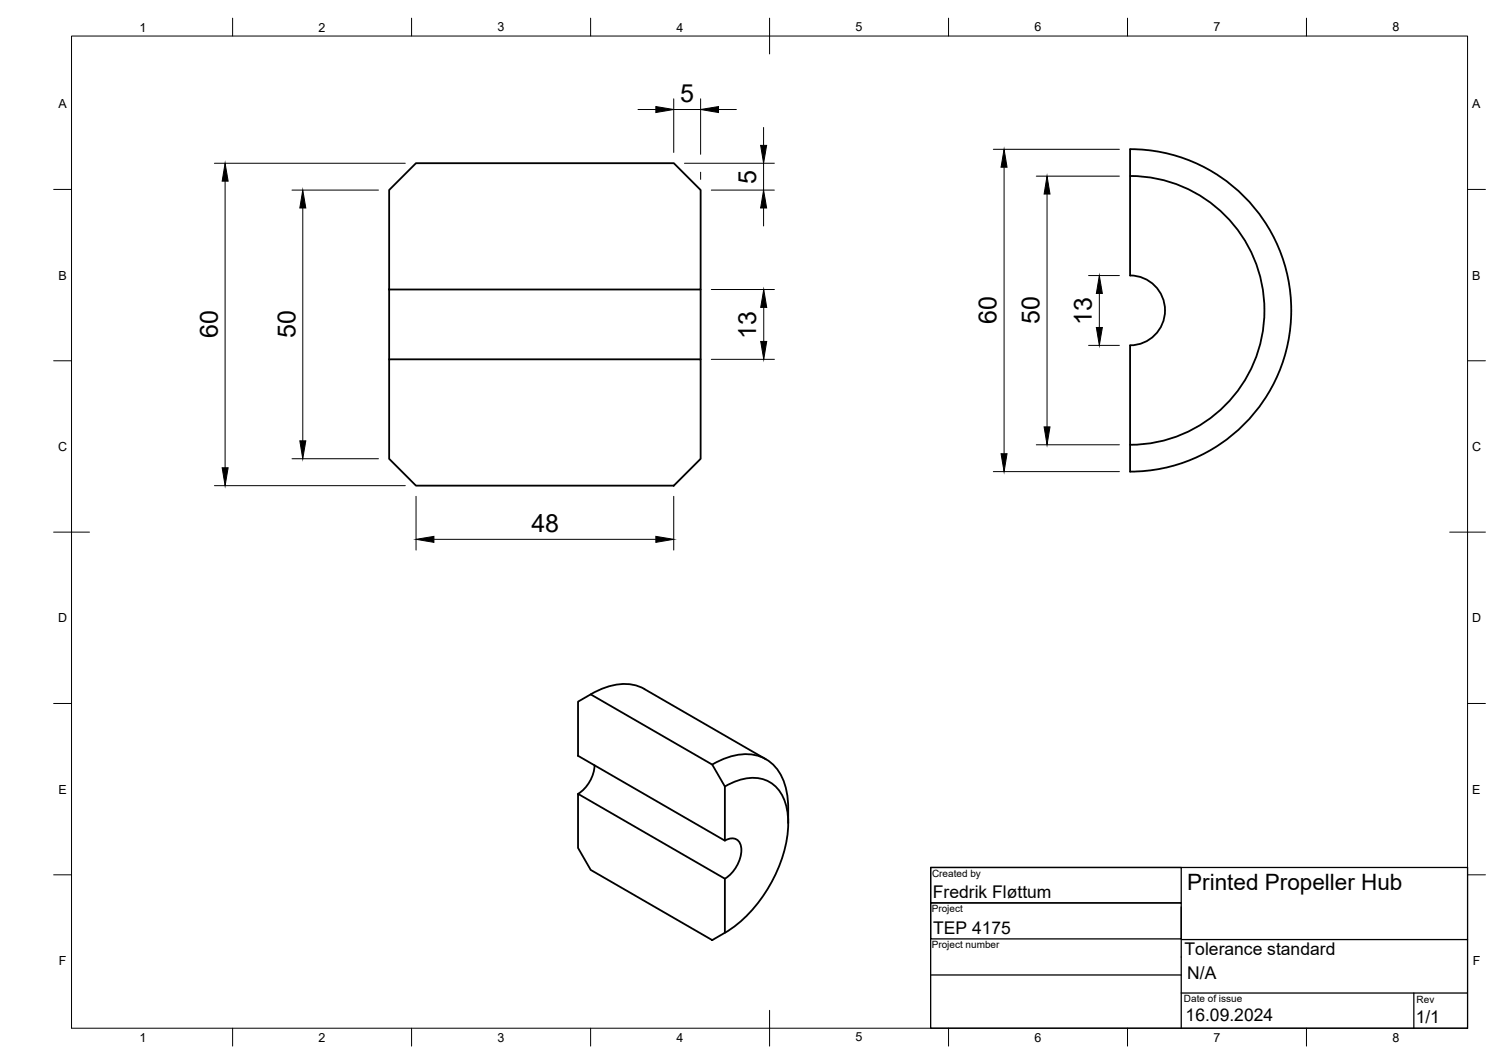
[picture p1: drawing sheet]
<svg xmlns="http://www.w3.org/2000/svg" width="420mm" height="297mm" viewBox="0 0 420 297" stroke-linecap="round" stroke-linejoin="round" font-family="sans-serif">
<!-- layer: Visible -->
<g fill="none" stroke="#000" stroke-width=".51">
<path d="M315.7 41.7v35.2a9.7 9.7 0 0 1 9.8 9.8 9.7 9.7 0 0 1-9.8 9.7M315.7 41.6a45 45 0 0 1 45 45.1 45 45 0 0 1-45 45M315.7 49.1a37.5 37.5 0 0 1 37.5 37.6 37.5 37.5 0 0 1-37.5 37.5M108.7 80.8h87v-27.7l-7.5-7.5h-72l-7.5 7.5v47.2M195.7 80.8v19.5M315.7 96.4v35.3M108.7 100.3h87v27.8l-7.5 7.5h-72l-7.5-7.5zM161.5 195.9l3.5-2 34 19.6 3.5 6.1v15.1l-41-23.7zM165 193.8a15.7 15.7 0 0 1 14.1-1.9l34.9 20.1M166.1 213.6a10.2 10.2 0 0 1-4.6 8M199 213.4a16.3 16.3 0 0 1 13.1-2.3 11.7 11.7 0 0 1 7.4 8.8l.6 3.7 .1 2.1M202.5 219.6a12.8 12.8 0 0 1 11.9-1.6 11.2 11.2 0 0 1 5.7 9.9 36.5 36.5 0 0 1-7.8 23.5l-1.3 1.6a32.1 32.1 0 0 1-8.5 7.4"/>
<path d="M161.5 221.6l41 23.7v15.1l-3.5 2.1-34-19.6-3.5-6.2zM202.5 234.7a2.81 2.81 0 0 1 3.3-.3 2.81 2.81 0 0 1 1.3 2.9 10.2 10.2 0 0 1-4.6 8M220.2 225.7v4.1"/>
</g>
<!-- layer: Border -->
<g fill="none" stroke="#000" stroke-width=".28">
<path d="M20 10.1h390v276.9h-390zM65 5.1v5M115 5.1v5M165 5.1v5M215 5.1v10M265 5.1v5M315 5.1v5M365 5.1v5M15 52.9h5M410 52.9h5M15 100.7h5M410 100.7h5"/>
<path d="M15 148.6h10M405 148.6h10M15 196.4h5M410 196.4h5M15 244.2h5M410 244.2h5M65 287v5M115 287v5M165 287v5M215 282.1v9.9M265 287v5M315 287v5"/>
<path d="M365 287v5"/>
</g>
<!-- layer: TitleBlock -->
<path d="M260 242.2h150v44.8h-150zM260 242.2h70v9.9h-70zM260 252.1h70v10h-70zM330 253.2v33.8M260 272.2h70M330 262.3h80M330 277.2h79.9M395 277.2v9.8" fill="none" stroke="#000" stroke-width=".36"/>
<!-- layer: FD_Dimensions -->
<g fill="none" stroke="#000" stroke-width=".28">
<path d="M178.2 30.6h5M188.2 27.6v15M188.2 30.6h7.5M195.7 27.6v15.5M200.7 30.6h5M213.3 35.6v5M59.9 45.6h53.3M62.9 50.6v80M81.6 53.1h24.1M84.6 58.1v65M191.2 45.6h25.1M195.7 48.1v2"/>
<path d="M198.7 53.1h17.6M213.3 45.6v7.5M213.3 58.1v5M277.5 41.7h35.2M280.5 46.7v80M289.5 49.2h23.2M292.5 54.2v65M304.1 76.9h8.6M198.7 80.8h17.6M213.4 85.8v9.5M304.1 96.4h8.6M307.1 81.9v9.5"/>
<path d="M198.7 100.3h17.6M59.9 135.6h53.3M81.6 128.1h24.1M116.2 138.6v15M188.2 138.6v15M277.5 131.7h35.2M289.5 124.2h23.2M121.2 150.6h62"/>
</g>
<g fill="#000" stroke="#000" stroke-width=".28">
<path d="M183.2 29.7l5 .9-5 .8zM195.7 30.6l5-.9v1.7zM62.9 45.6l.8 5h-1.6zM84.6 53.1l.8 5h-1.6zM212.5 40.6h1.7l-.9 5zM213.3 53.1l.9 5h-1.7zM280.5 41.7l.8 5h-1.6zM292.5 49.2l.8 5h-1.6zM213.4 80.8l.8 5h-1.7zM212.5 95.3h1.7l-.8 5zM307.1 76.9l.9 5h-1.7zM306.3 91.4h1.7l-.9 5z"/>
<path d="M291.7 119.2h1.6l-.8 5zM62.1 130.6h1.6l-.8 5zM83.8 123.1h1.6l-.8 5zM279.7 126.7h1.6l-.8 5zM116.2 150.6l5-.9v1.7zM183.2 149.7l5 .9-5 .8z"/>
</g>
<g font-size="7">
<text x="190" y="28.5">5</text>
<text x="211.2" y="51.3" transform="rotate(-90 211.2 51.3)">5</text>
<text x="60.8" y="94.4" transform="rotate(-90 60.8 94.4)">60</text>
<text x="82.5" y="94.4" transform="rotate(-90 82.5 94.4)">50</text>
<text x="211.3" y="94.7" transform="rotate(-90 211.3 94.7)">13</text>
<text x="278.4" y="90.5" transform="rotate(-90 278.4 90.5)">60</text>
<text x="290.4" y="90.5" transform="rotate(-90 290.4 90.5)">50</text>
<text x="305" y="90.8" transform="rotate(-90 305 90.8)">13</text>
<text x="148.4" y="148.5">48</text>
</g>
<text font-size="6.3" x="331.7" y="248.5">Printed Propeller Hub</text>
<g font-size="4.9">
<text x="260.6" y="250.7">Fredrik Fløttum</text>
<text x="260.7" y="260.8">TEP 4175</text>
<text x="330.9" y="266.7">Tolerance standard</text>
<text x="331.7" y="273.2">N/A</text>
<text x="331.2" y="284.9">16.09.2024</text>
<text x="395.5" y="285.5">1/1</text>
</g>
<g font-size="3.5">
<text x="39" y="8.8">1</text>
<text x="89" y="8.8">2</text>
<text x="139" y="8.8">3</text>
<text x="189" y="8.8">4</text>
<text x="239" y="8.8">5</text>
<text x="289" y="8.8">6</text>
<text x="339" y="8.8">7</text>
<text x="389" y="8.8">8</text>
<text x="16.3" y="30.2">A</text>
<text x="411.3" y="30.2">A</text>
<text x="16.3" y="78">B</text>
<text x="411.3" y="78">B</text>
<text x="16.2" y="125.9">C</text>
<text x="411.2" y="125.9">C</text>
<text x="16.2" y="173.7">D</text>
<text x="411.2" y="173.7">D</text>
<text x="16.3" y="221.6">E</text>
<text x="411.3" y="221.6">E</text>
<text x="16.4" y="269.4">F</text>
<text x="411.4" y="269.4">F</text>
<text x="39" y="290.8">1</text>
<text x="89" y="290.8">2</text>
<text x="139" y="290.8">3</text>
<text x="189" y="290.8">4</text>
<text x="239" y="290.8">5</text>
<text x="289" y="290.8">6</text>
<text x="339" y="290.8">7</text>
<text x="389" y="290.8">8</text>
</g>
<g font-size="2.8">
<text x="260.4" y="244.7">Created by</text>
<text x="260.3" y="254.6">Project</text>
<text x="260.3" y="264.7">Project number</text>
<text x="330.8" y="279.7">Date of issue</text>
<text x="395.8" y="280">Rev</text>
</g>
</svg>
